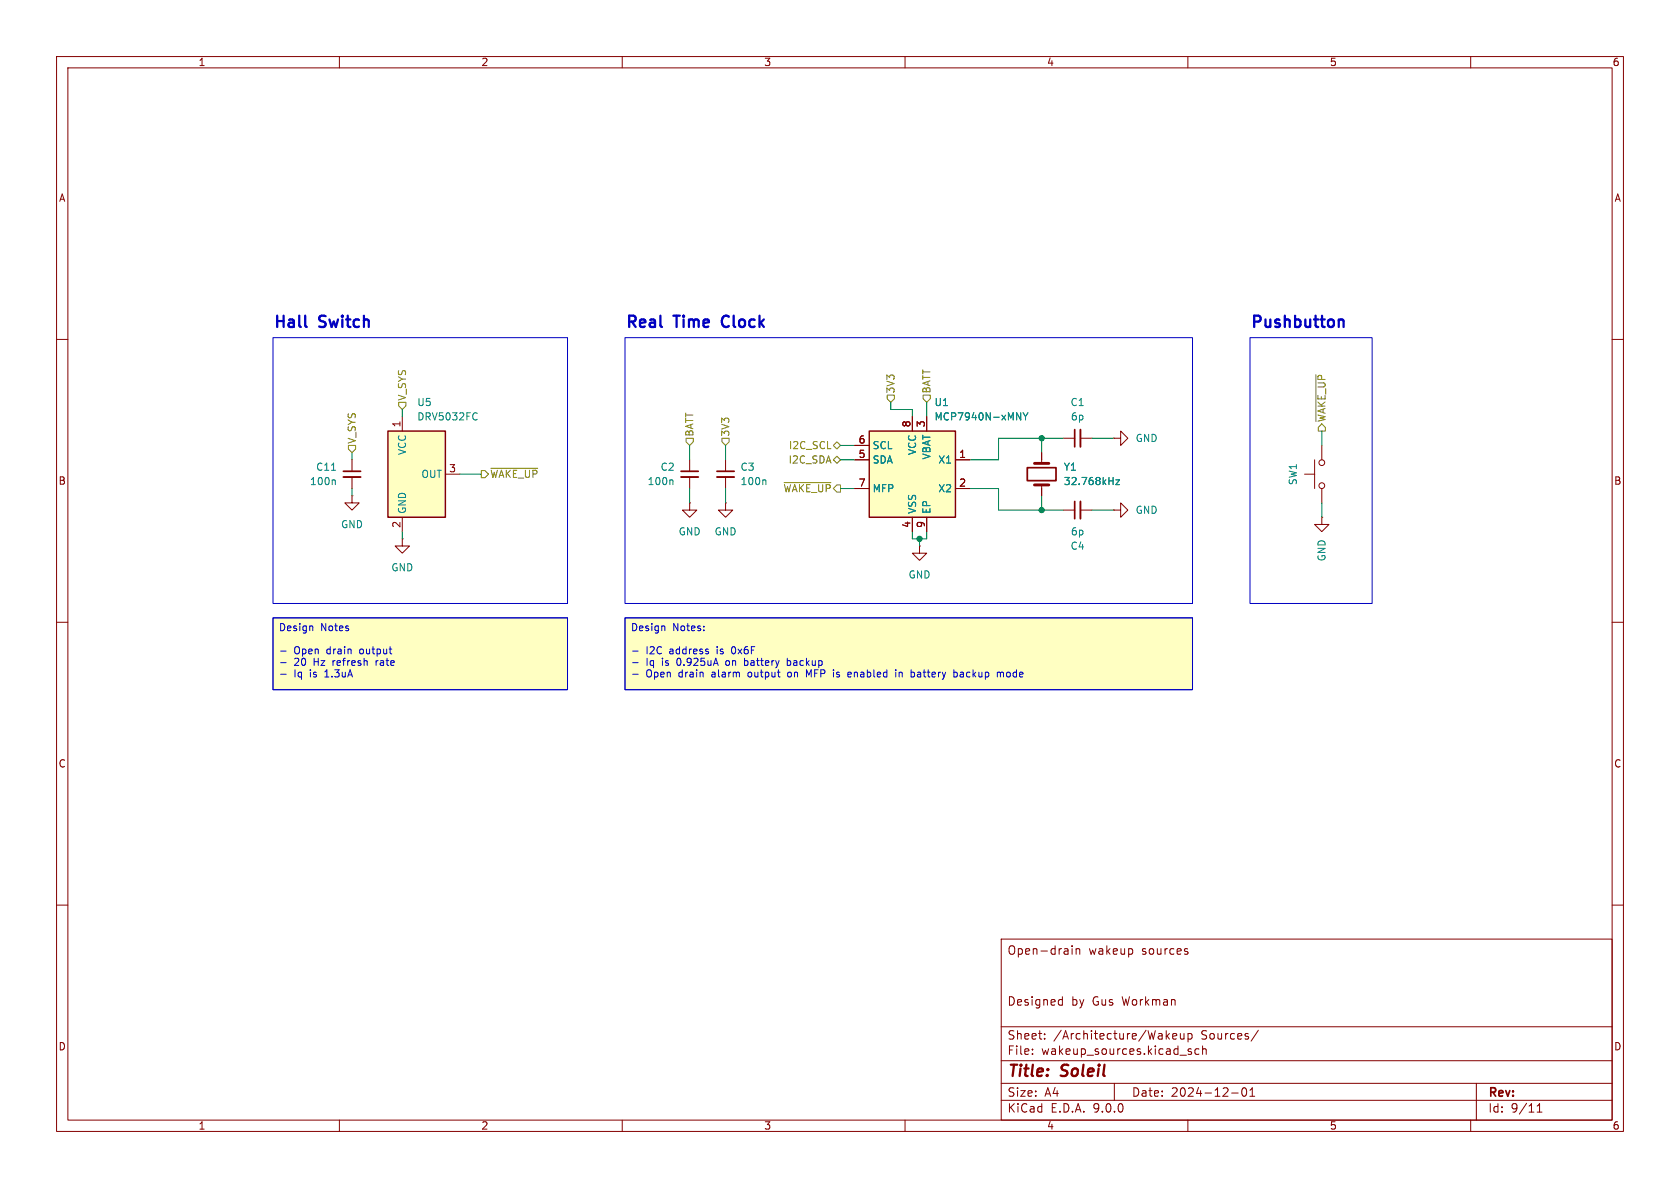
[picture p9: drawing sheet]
<svg xmlns="http://www.w3.org/2000/svg" width="297mm" height="210mm" viewBox="0 0 297 210" stroke-linecap="round" stroke-linejoin="round" font-family="sans-serif">
<path d="M0 0h297v210h-297z" fill="#fff" stroke="#fff" stroke-width=".18"/>
<g fill="none" stroke="#840000" stroke-width=".18">
<path d="M10 10h277v190h-277zM12 12h273v186h-273zM60 10v2M110 10v2M160 10v2M210 10v2M260 10v2M10 60h2M285 60h2M10 110h2M285 110h2M10 160h2"/>
<path d="M177 166h108v32h-108zM187.4 176.7l.4 .1M187.8 176.2v1.5M187.8 177.6l-.4 .1M189.5 167.2v.1M189.5 167.7v1M190.2 167.7v1M190.2 167.8l.3-.1 .3 .1 .1 .9M209.8 168.2l.2 .2-.2 .3M209.8 167.7l.2 .1M285 160h2M60 198v2"/>
<path d="M110 198v2M160 198v2M177 194.5h108M177 191.5h108M177 187.5h108M177 181.5h108M182.5 186.3v.1M182.5 185.5v.1M184.7 183.6v.1M184.7 182.8v.1M197 191.5v3M207.3 183.2l.7-.1v-.3l-.5-.1-.2 .2 .1 .7h.6"/>
<path d="M208.7 182.7v.9l.4 .1 .2-.1M209.3 182.7v1M210 198v2M210 182.8l.5-.1 .2 .3v.4l-.1 .2h-.6M210 182.7v1.5M210.1 185.8l.5 .2 .1 .1-.1 .2-.4 .1M210.1 185.5h.5M212 185.5l-.5-.1-.3 .3v.4l.2 .2h.6M212.6 185.5l.2-.1 .4 .1v.9M212.6 184.9v1.5M217.7 193.2h1.2M219.7 192.4l.2-.1a.81 .81 0 0 1 .6 .6 .81 .81 0 0 1-.3 .8l-.2 .1a.81 .81 0 0 1-.3-1.4z"/>
<path d="M221 193.8h.8M221 192.7l.4-.4v1.5M222.5 182.1l-1.3 2M260 198v2M261 191.5v6.5M271.7 196.6h.9M271.7 195.5l.5-.4v1.5"/>
</g>
<g fill="#ffffc2">
<path d="M48.3 109.2h52v12.7h-52z"/>
<path d="M110.5 109.2h100.3v12.7h-100.3z"/>
</g>
<path d="M60.7 83.3h3.1M120.4 83.3h3M126.7 83.3h3.1M181.6 82.7h5.1v2.3h-5.1z" fill="none" stroke="#840000" stroke-width=".3"/>
<path d="M60.7 84.3h3.1M120.4 84.3h3M126.7 84.3h3.1" fill="none" stroke="#840000" stroke-width=".33"/>
<g fill="none" stroke="#840000" stroke-width=".18">
<path d="M233.7 78.7v2.6M62.2 81.3v2M62.2 84.3v2.1M121.9 88.9v1.3h1.3l-1.3 1.2-1.3-1.2h1.3M121.9 88.9h.1M121.9 81.3v2M121.9 84.3v2.1M128.3 88.9v1.3h1.2l-1.2 1.2-1.3-1.2h1.3M128.3 88.9h.1M128.3 81.3v2M128.3 84.3v2.1M184.1 80v1.9"/>
<path d="M184.1 85.7v1.9M230.6 83.8h1.8M232.4 81.3v5.1M233.7 91.4v1.3h-1.3l1.3 1.3 1.2-1.3h-1.2M233.7 91.4h.1M233.7 86.4v2.5"/>
<circle cx="233.7" cy="85.9" r=".51"/>
<circle cx="233.7" cy="81.8" r=".51"/>
</g>
<path d="M58.6 83.1h.7M59.1 84.8l.2 .2v.7M118.8 84.8l.2 .2v.7M135.2 84.8l.2 .2v.7M197.3 84.8h.6l-.6 .9h.6" fill="none" stroke="#008484" stroke-width=".18"/>
<path d="M182.9 85.7h2.5M182.9 81.9h2.5" fill="none" stroke="#840000" stroke-width=".51"/>
<path d="M153.7 76.2h15.2v15.2h-15.2z" fill="#ffffc2"/>
<path d="M153.7 76.2h15.2v15.2h-15.2z" fill="none" stroke="#840000" stroke-width=".25"/>
<g fill="none" stroke="#840000" stroke-width=".18">
<path d="M151.1 78.7h2.6M161.3 73.7v2.5M163.8 73.7v2.5M62.2 87.6v1.3h1.3l-1.3 1.3-1.2-1.3h1.2M62.2 87.6h.1M71.1 95.3v1.2h1.3l-1.3 1.3-1.3-1.3h1.3M71.1 95.3h.1M151.1 81.3h2.6M151.1 86.4h2.6M161.3 91.4v2.6M162.6 96.5v1.3h1.2l-1.2 1.3-1.3-1.3h1.3M162.6 96.5h.1"/>
<path d="M163.8 91.4v2.6M168.9 81.3h2.5M168.9 86.4h2.5M188 90.2h2M191 90.2h2"/>
</g>
<path d="M179.7 73l.8 1.2v-1.2M180.9 73l.4 .6M181.3 73.6v.6M181.7 73l-.4 .6" fill="none" stroke="#008484" stroke-width=".18"/>
<path d="M190 88.6v3.1" fill="none" stroke="#840000" stroke-width=".3"/>
<path d="M191 88.6v3.1" fill="none" stroke="#840000" stroke-width=".33"/>
<path d="M68.6 76.2h10.1v15.2h-10.1z" fill="#ffffc2"/>
<path d="M68.6 76.2h10.1v15.2h-10.1z" fill="none" stroke="#840000" stroke-width=".25"/>
<g fill="none" stroke="#840000" stroke-width=".18">
<path d="M71.1 73.7v2.5M151.1 78.7h2.6M161.3 73.7v2.5M163.8 73.7v2.5M188 77.5h2M191 77.5h2M196.8 77.5h1.3v-1.3l1.3 1.3-1.3 1.2v-1.2M196.8 77.5h.1M71.1 91.4v2.6M78.7 83.8h2.6M151.1 81.3h2.6M151.1 86.4h2.6"/>
<path d="M161.3 91.4v2.6M163.8 91.4v2.6M168.9 81.3h2.5M168.9 86.4h2.5M184.1 80v1.3M184.1 86.4v1.2M196.8 90.2h1.3v-1.3l1.3 1.3-1.3 1.2v-1.2M196.8 90.2h.1"/>
</g>
<path d="M84.1 73l.3 .1M84.4 74.1l-.3 .1M179.7 73l.8 1.2v-1.2M180.9 73l.4 .6M181.3 73.6v.6M181.7 73l-.4 .6M197.3 84.8h.6l-.6 .9h.6" fill="none" stroke="#008484" stroke-width=".18"/>
<path d="M190 75.9v3.1" fill="none" stroke="#840000" stroke-width=".3"/>
<path d="M191 75.9v3.1" fill="none" stroke="#840000" stroke-width=".33"/>
<g fill="none" stroke="#848400" stroke-width=".18">
<path d="M61.6 78.7h1.3v.7l-.7 .6-.6-.6zM70.5 71.1h1.3v.7l-.7 .6-.6-.6zM121.3 77.5h1.3v.6l-.7 .6-.6-.6zM127.6 77.5h1.3v.6l-.6 .6-.7-.6zM147.3 78.7l.7-.6 .6 .6-.6 .7zM156.8 69.9h1.3v.6l-.6 .6-.7-.6zM163.2 69.9h1.3v.6l-.7 .6-.6-.6zM232.6 66.2v8.3M233.7 74.9l.6 .7v.6h-1.3v-.6zM85.1 83.2h.6l.7 .6-.7 .7h-.6zM86.8 82.8h8.3M138.6 85.3h8.3"/>
<path d="M147.3 81.3l.7-.7 .6 .7-.6 .6z"/>
</g>
<g fill="none" stroke="#008400" stroke-width=".18">
<path d="M71.1 72.4v1.3M121.9 78.7v2.6M128.3 78.7v2.6M148.6 78.7h2.5M157.5 71.1v1.3h3.8v1.3M163.8 71.1v2.6M184.1 77.5v2.5M188 77.5h-11.5v3.8h-5.1M193 77.5h3.8M233.7 76.2v2.5M62.2 80v1.3M62.2 86.4v1.2"/>
<path d="M71.1 94v1.3M81.3 83.8h3.8M121.9 86.4v2.5M128.3 86.4v2.5M148.6 81.3h2.5M148.6 86.4h2.5M161.3 94v1.3h2.5v-1.3M162.6 95.3v1.2M171.4 86.4h5.1v3.8h11.5M184.1 87.6v2.6M193 90.2h3.8M233.7 88.9v2.5"/>
</g>
<g fill="none" stroke="#0000c2" stroke-width=".18">
<path d="M48.3 59.7h52v47h-52zM110.5 59.7h100.3v47h-100.3zM221 59.7h21.6v47h-21.6zM48.3 109.2h52v12.7h-52zM49.6 115.1h1M49.6 117.1h1M49.6 119.2h1M55.1 110.6l.2 .2v.7M110.5 109.2h100.3v12.7h-100.3zM111.8 115.1h1M111.8 117.1h1M111.8 119.2h1"/>
<path d="M117.4 110.6l.1 .2v.7M131.6 116.4v1.2M131.6 117.6h.4M132 116.8h-.4M139.2 116.8h.5M139.2 117.6h.5M139.2 116.4v1.2M139.5 118.8l-.3 .3v.3l.3 .3M143.4 118.4l-.4 .9-.4-.9v1.3M147.9 119.6l.1 .1M148.1 118.8l-.2 .2 .2 .2M150.3 118.8l.2 .3-.6 .1"/>
<path d="M150.4 119.6l-.1 .1M158.4 118.4v.1M158.4 118.8v.9M159 118.8v.9M159 118.9l.3-.1 .2 .2M162.6 118.8l-.4 .1M162.6 119.2h-.3l-.1 .2v.2l.4 .1M168.8 118.8l.3 .1 .1 .2v.5l-.4 .1M169.8 118.9h.5M170.2 119.2h-.3l-.2 .2 .1 .2 .4 .1M176.9 118.9h.4l.1 .8M178.2 118.8l-.3 .3v.3l.3 .3"/>
</g>
<path d="M54 57.7l.2 .1M127.8 56.1a1.39 1.39 0 0 0 0 1.4M237.2 56.5l.3 .3v1" fill="none" stroke="#0000c2" stroke-width=".4"/>
<g fill="#008400" stroke="#008400" stroke-width=".18">
<circle cx="162.6" cy="95.3" r=".46"/>
<circle cx="184.1" cy="90.2" r=".46"/>
<circle cx="184.1" cy="77.5" r=".46"/>
</g>
<g font-size="2.8" fill="#0000c2">
<text x="48.3" y="58.5">Hall</text>
<text x="56.6" y="58.5">Switch</text>
<text x="110.5" y="58.5">Real</text>
<text x="119.4" y="58.5">Time</text>
<text x="128.6" y="58.5">Clock</text>
<text x="221" y="58.5">Pushbutton</text>
</g>
<g font-size="2.8" fill="#840000">
<text x="178" y="190.9">Title:</text>
<text x="187.7" y="190.9">Soleil</text>
</g>
<g font-size="2.1" fill="#840000">
<text x="178" y="169">Open-drain</text>
<text x="192.4" y="169">wakeup</text>
<text x="201.9" y="169">sources</text>
<text x="178" y="178">Designed</text>
<text x="189.4" y="178">by</text>
<text x="193.2" y="178">Gus</text>
<text x="198.5" y="178">Workman</text>
<text x="178" y="184">Sheet:</text>
<text x="186.2" y="184">/Architecture/Wakeup</text>
<text x="212.4" y="184">Sources/</text>
<text x="178" y="186.7">File:</text>
<text x="184.1" y="186.7">wakeup_sources.kicad_sch</text>
<text x="178" y="196.9">KiCad</text>
<text x="178" y="194.1">Size:</text>
<text x="184.7" y="194.1">A4</text>
<text x="185.7" y="196.9">E.D.A.</text>
<text x="193.3" y="196.9">9.0.0</text>
<text x="200" y="194.1">Date:</text>
<text x="207" y="194.1">2024-12-01</text>
<text x="263" y="194.3">Rev:</text>
<text x="263" y="196.9">Id:</text>
<text x="267.1" y="196.9">9/11</text>
</g>
<g font-size="1.8" fill="#840000">
<text x="35" y="11.9">1</text>
<text x="85" y="11.9">2</text>
<text x="135" y="11.9">3</text>
<text x="185" y="11.9">4</text>
<text x="235" y="11.9">5</text>
<text x="285" y="11.9">6</text>
<text x="10.3" y="35.9">A</text>
<text x="285.3" y="35.9">A</text>
<text x="70.9" y="75.6" transform="rotate(-90 70.9 75.6)">1</text>
<text x="161" y="75.6" transform="rotate(-90 161 75.6)">8</text>
<text x="163.6" y="75.6" transform="rotate(-90 163.6 75.6)">3</text>
<text x="79.3" y="83.6">3</text>
<text x="151.7" y="78.5">6</text>
<text x="151.7" y="81">5</text>
<text x="169.5" y="81">1</text>
<text x="10.3" y="85.9">B</text>
<text x="151.7" y="86.1">7</text>
<text x="169.5" y="86.1">2</text>
<text x="285.3" y="85.9">B</text>
<text x="70.9" y="93.4" transform="rotate(-90 70.9 93.4)">2</text>
<text x="161" y="93.4" transform="rotate(-90 161 93.4)">4</text>
<text x="163.6" y="93.4" transform="rotate(-90 163.6 93.4)">9</text>
<text x="10.3" y="135.9">C</text>
<text x="285.3" y="135.9">C</text>
<text x="10.3" y="185.9">D</text>
<text x="285.3" y="185.9">D</text>
<text x="35" y="199.9">1</text>
<text x="85" y="199.9">2</text>
<text x="135" y="199.9">3</text>
<text x="185" y="199.9">4</text>
<text x="235" y="199.9">5</text>
<text x="285" y="199.9">6</text>
</g>
<g font-size="1.8" fill="#848400">
<text x="72" y="70.9" transform="rotate(-90 72 70.9)">V_SYS</text>
<text x="158.3" y="69.7" transform="rotate(-90 158.3 69.7)">3V3</text>
<text x="164.7" y="69.7" transform="rotate(-90 164.7 69.7)">BATT</text>
<text x="122.8" y="77.3" transform="rotate(-90 122.8 77.3)">BATT</text>
<text x="129.1" y="77.3" transform="rotate(-90 129.1 77.3)">3V3</text>
<text x="234.6" y="74.7" transform="rotate(-90 234.6 74.7)">~{WAKE_UP}</text>
<text x="63.1" y="78.5" transform="rotate(-90 63.1 78.5)">V_SYS</text>
<text x="139.3" y="82.2">I2C_SDA</text>
<text x="139.3" y="79.6">I2C_SCL</text>
<text x="86.6" y="84.7">~{WAKE_UP}</text>
<text x="138.4" y="87.2">~{WAKE_UP}</text>
</g>
<g font-size="1.8" fill="#008484">
<text x="73.7" y="72">U5</text>
<text x="165.1" y="72">U1</text>
<text x="189.2" y="72">C1</text>
<text x="73.7" y="74.5">DRV5032FC</text>
<text x="165.1" y="74.5">MCP7940N-xMNY</text>
<text x="189.2" y="74.5">6p</text>
<text x="55.8" y="83.4">C11</text>
<text x="72" y="80.5" transform="rotate(-90 72 80.5)">VCC</text>
<text x="116.7" y="83.4">C2</text>
<text x="130.8" y="83.4">C3</text>
<text x="154.2" y="79.6">SCL</text>
<text x="154.2" y="82.1">SDA</text>
<text x="162.2" y="80.5" transform="rotate(-90 162.2 80.5)">VCC</text>
<text x="164.7" y="81.3" transform="rotate(-90 164.7 81.3)">VBAT</text>
<text x="165.8" y="82.1">X1</text>
<text x="188" y="83.4">Y1</text>
<text x="200.7" y="78.3">GND</text>
<text x="54.7" y="86">100n</text>
<text x="74.4" y="84.7">OUT</text>
<text x="114.4" y="86">100n</text>
<text x="130.8" y="86">100n</text>
<text x="154.2" y="87.2">MFP</text>
<text x="165.8" y="87.2">X2</text>
<text x="188" y="86">32.768kHz</text>
<text x="229.5" y="85.9" transform="rotate(-90 229.5 85.9)">SW1</text>
<text x="60.2" y="93.6">GND</text>
<text x="72" y="90.9" transform="rotate(-90 72 90.9)">GND</text>
<text x="119.9" y="94.8">GND</text>
<text x="126.2" y="94.8">GND</text>
<text x="162.2" y="90.9" transform="rotate(-90 162.2 90.9)">VSS</text>
<text x="164.7" y="90.9" transform="rotate(-90 164.7 90.9)">EP</text>
<text x="189.2" y="94.8">6p</text>
<text x="200.7" y="91">GND</text>
<text x="69.1" y="101.2">GND</text>
<text x="189.2" y="97.4">C4</text>
<text x="234.5" y="99.3" transform="rotate(-90 234.5 99.3)">GND</text>
<text x="160.5" y="102.5">GND</text>
</g>
<g font-size="1.8" fill="#0000c2">
<text x="49.2" y="111.9">Design</text>
<text x="56.7" y="111.9">Notes</text>
<text x="111.4" y="111.9">Design</text>
<text x="118.9" y="111.9">Notes:</text>
<text x="52" y="116">Open</text>
<text x="52" y="118">20</text>
<text x="55.5" y="118">Hz</text>
<text x="57.8" y="116">drain</text>
<text x="59.1" y="118">refresh</text>
<text x="63.9" y="116">output</text>
<text x="66.9" y="118">rate</text>
<text x="114.2" y="116">I2C</text>
<text x="114.2" y="118.1">Iq</text>
<text x="117.1" y="118.1">is</text>
<text x="118.5" y="116">address</text>
<text x="120" y="118.1">0.925uA</text>
<text x="127" y="116">is</text>
<text x="128.8" y="118.1">on</text>
<text x="129.9" y="116">0x6F</text>
<text x="132.3" y="118.1">battery</text>
<text x="140.1" y="118.1">backup</text>
<text x="52" y="120.1">Iq</text>
<text x="54.9" y="120.1">is</text>
<text x="57.7" y="120.1">1.3uA</text>
<text x="114.2" y="120.1">Open</text>
<text x="120.1" y="120.1">drain</text>
<text x="126.1" y="120.1">alarm</text>
<text x="132.8" y="120.1">output</text>
<text x="140" y="120.1">on</text>
<text x="143.5" y="120.1">MFP</text>
<text x="148.5" y="120.1">is</text>
<text x="151.3" y="120.1">enabled</text>
<text x="159.9" y="120.1">in</text>
<text x="162.9" y="120.1">battery</text>
<text x="170.7" y="120.1">backup</text>
<text x="178.6" y="120.1">mode</text>
</g>
</svg>
